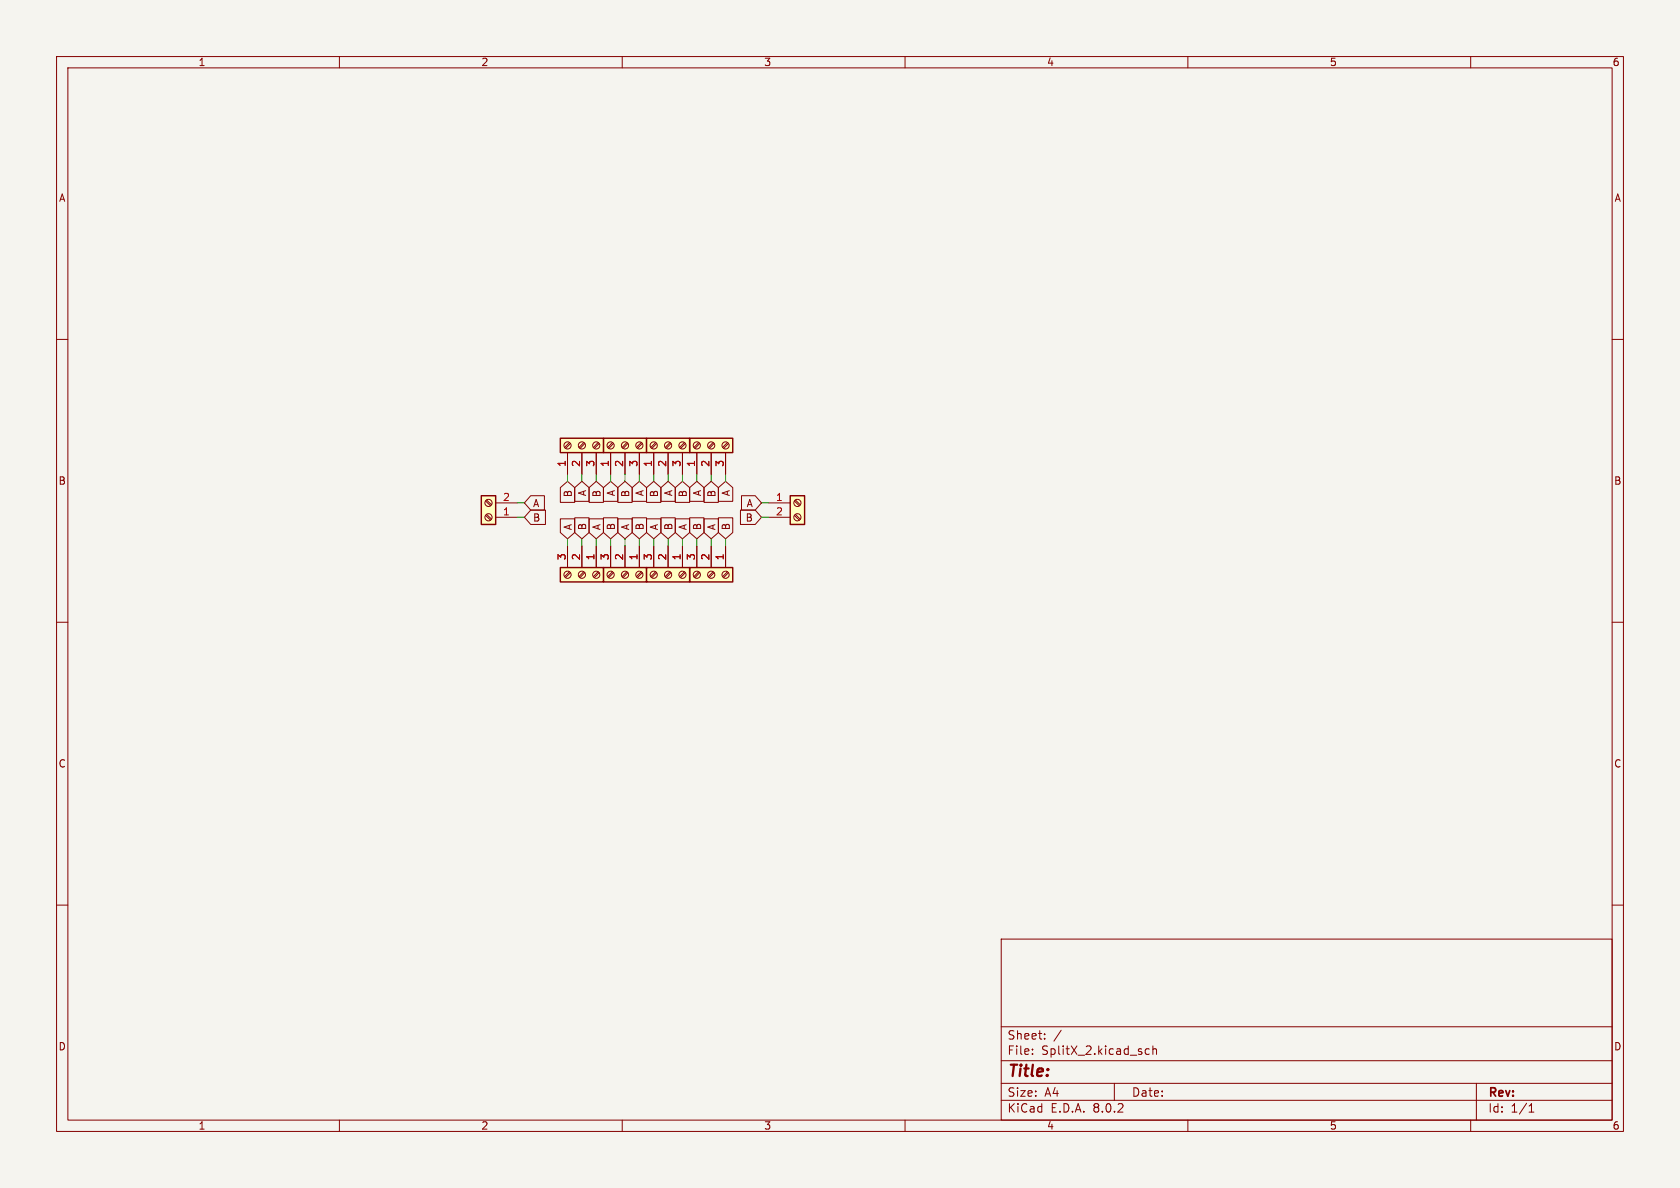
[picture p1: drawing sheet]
<svg xmlns="http://www.w3.org/2000/svg" width="297mm" height="210mm" viewBox="0 0 297 210" stroke-linecap="round" stroke-linejoin="round" font-family="sans-serif">
<path d="M0 0h297v210h-297z" fill="#f5f4ef" stroke="#f5f4ef" stroke-width=".18"/>
<g fill="none" stroke="#840000" stroke-width=".18">
<path d="M10 10h277v190h-277zM12 12h273v186h-273zM60 10v2M110 10v2M160 10v2M210 10v2M260 10v2M10 60h2M285 60h2M10 110h2M285 110h2M10 160h2"/>
<path d="M285 160h2M177 166h108v32h-108zM60 198v2M110 198v2M160 198v2M177 194.5h108M177 191.5h108M177 187.5h108M177 181.5h108M182.5 186.3v.1M182.5 185.5v.1M184.7 183.6v.1"/>
<path d="M184.7 182.8v.1M187.6 182.1l-1.3 2M197 191.5v3M203.2 185.5l-.5-.1-.2 .3v.4l.1 .2h.6M203.8 185.5l.2-.1 .4 .1 .1 .9M203.8 184.9v1.5M210 198v2M260 198v2M261 191.5v6.5M270.3 196.6h.9M270.3 195.5l.4-.4v1.5"/>
</g>
<path d="M106.7 77.5h7.6v2.5h-7.6z" fill="#ffffc2"/>
<path d="M106.7 77.5h7.6v2.5h-7.6z" fill="none" stroke="#840000" stroke-width=".25"/>
<g fill="none" stroke="#840000" stroke-width=".18">
<path d="M108.3 78.2l-.9 .9M108.5 78.4l-.9 .9M110.8 78.2l-.8 .9M111 78.4l-.8 .9M113.4 78.2l-.9 .9M113.5 78.4l-.8 .9M107.9 80v3.8M110.5 80v3.8M113 80v3.8"/>
<circle cx="107.9" cy="78.7" r=".63"/>
<circle cx="110.5" cy="78.7" r=".63"/>
<circle cx="113" cy="78.7" r=".63"/>
</g>
<path d="M139.7 87.6h2.5v5.1h-2.5z" fill="#ffffc2"/>
<path d="M139.7 87.6h2.5v5.1h-2.5z" fill="none" stroke="#840000" stroke-width=".25"/>
<g fill="none" stroke="#840000" stroke-width=".18">
<path d="M135.9 88.9h3.8M135.9 91.4h3.8M140.4 91.1l.9 .8M140.4 88.6l.9 .8M140.6 90.9l.9 .9M140.6 88.4l.9 .8"/>
<circle cx="141" cy="88.9" r=".63"/>
<circle cx="141" cy="91.4" r=".63"/>
</g>
<path d="M106.7 100.3h7.6v2.6h-7.6z" fill="#ffffc2"/>
<path d="M106.7 100.3h7.6v2.6h-7.6z" fill="none" stroke="#840000" stroke-width=".25"/>
<g fill="none" stroke="#840000" stroke-width=".18">
<path d="M107.9 96.5v3.8M110.5 96.5v3.8M113 96.5v3.8M108.3 101.1l-.9 .8M108.5 101.2l-.9 .9M110.8 101.1l-.8 .8M111 101.2l-.8 .9M113.4 101.1l-.9 .8M113.5 101.2l-.8 .9"/>
<circle cx="107.9" cy="101.6" r=".63"/>
<circle cx="110.5" cy="101.6" r=".63"/>
<circle cx="113" cy="101.6" r=".63"/>
</g>
<path d="M121.9 77.5h7.6v2.5h-7.6z" fill="#ffffc2"/>
<path d="M121.9 77.5h7.6v2.5h-7.6z" fill="none" stroke="#840000" stroke-width=".25"/>
<g fill="none" stroke="#840000" stroke-width=".18">
<path d="M123.5 78.2l-.8 .9M123.7 78.4l-.8 .9M126.1 78.2l-.9 .9M126.2 78.4l-.8 .9M128.6 78.2l-.8 .9M128.8 78.4l-.9 .9M123.2 80v3.8M125.7 80v3.8M128.3 80v3.8"/>
<circle cx="123.2" cy="78.7" r=".63"/>
<circle cx="125.7" cy="78.7" r=".63"/>
<circle cx="128.3" cy="78.7" r=".63"/>
</g>
<path d="M114.3 77.5h7.6v2.5h-7.6z" fill="#ffffc2"/>
<path d="M114.3 77.5h7.6v2.5h-7.6z" fill="none" stroke="#840000" stroke-width=".25"/>
<g fill="none" stroke="#840000" stroke-width=".18">
<path d="M115.9 78.2l-.8 .9M116.1 78.4l-.9 .9M118.4 78.2l-.8 .9M118.6 78.4l-.8 .9M121 78.2l-.9 .9M121.2 78.4l-.9 .9M115.6 80v3.8M118.1 80v3.8M120.6 80v3.8"/>
<circle cx="115.6" cy="78.7" r=".63"/>
<circle cx="118.1" cy="78.7" r=".63"/>
<circle cx="120.6" cy="78.7" r=".63"/>
</g>
<path d="M85.1 87.6h2.5v5.1h-2.5z" fill="#ffffc2"/>
<path d="M85.1 87.6h2.5v5.1h-2.5z" fill="none" stroke="#840000" stroke-width=".25"/>
<g fill="none" stroke="#840000" stroke-width=".18">
<path d="M85.9 88.6l.8 .8M85.9 91.1l.8 .8M86 88.4l.9 .8M86 90.9l.9 .9M87.6 91.4h3.8M87.6 88.9h3.8"/>
<circle cx="86.4" cy="88.9" r=".63"/>
<circle cx="86.4" cy="91.4" r=".63"/>
</g>
<path d="M99.1 100.3h7.6v2.6h-7.6z" fill="#ffffc2"/>
<path d="M99.1 100.3h7.6v2.6h-7.6z" fill="none" stroke="#840000" stroke-width=".25"/>
<g fill="none" stroke="#840000" stroke-width=".18">
<path d="M100.3 96.5v3.8M102.9 96.5v3.8M105.4 96.5v3.8M100.7 101.1l-.9 .8M100.8 101.2l-.8 .9M103.2 101.1l-.8 .8M103.4 101.2l-.9 .9M105.7 101.1l-.8 .8M105.9 101.2l-.8 .9"/>
<circle cx="100.3" cy="101.6" r=".63"/>
<circle cx="102.9" cy="101.6" r=".63"/>
<circle cx="105.4" cy="101.6" r=".63"/>
</g>
<path d="M99.1 77.5h7.6v2.5h-7.6z" fill="#ffffc2"/>
<path d="M99.1 77.5h7.6v2.5h-7.6z" fill="none" stroke="#840000" stroke-width=".25"/>
<g fill="none" stroke="#840000" stroke-width=".18">
<path d="M100.7 78.2l-.9 .9M100.8 78.4l-.8 .9M103.2 78.2l-.8 .9M103.4 78.4l-.9 .9M105.7 78.2l-.8 .9M105.9 78.4l-.8 .9M100.3 80v3.8M102.9 80v3.8M105.4 80v3.8"/>
<circle cx="100.3" cy="78.7" r=".63"/>
<circle cx="102.9" cy="78.7" r=".63"/>
<circle cx="105.4" cy="78.7" r=".63"/>
</g>
<path d="M121.9 100.3h7.6v2.6h-7.6z" fill="#ffffc2"/>
<path d="M121.9 100.3h7.6v2.6h-7.6z" fill="none" stroke="#840000" stroke-width=".25"/>
<g fill="none" stroke="#840000" stroke-width=".18">
<path d="M123.2 96.5v3.8M125.7 96.5v3.8M128.3 96.5v3.8M123.5 101.1l-.8 .8M123.7 101.2l-.8 .9M126.1 101.1l-.9 .8M126.2 101.2l-.8 .9M128.6 101.1l-.8 .8M128.8 101.2l-.9 .9"/>
<circle cx="123.2" cy="101.6" r=".63"/>
<circle cx="125.7" cy="101.6" r=".63"/>
<circle cx="128.3" cy="101.6" r=".63"/>
</g>
<path d="M114.3 100.3h7.6v2.6h-7.6z" fill="#ffffc2"/>
<path d="M114.3 100.3h7.6v2.6h-7.6z" fill="none" stroke="#840000" stroke-width=".25"/>
<g fill="none" stroke="#840000" stroke-width=".18">
<path d="M93.8 87.6h2.4v2.6h-2.4l-1.1-1.3zM93.8 90.2h2.6v2.5h-2.6l-1.1-1.3zM99.1 91.7h2.5v2.4l-1.3 1.2-1.2-1.2zM99.1 86.2l1.2-1.1 1.3 1.1v2.6h-2.5zM100.3 80v3.8M100.3 96.5v3.8M101.6 86.2l1.3-1.1 1.2 1.1v2.4h-2.5zM101.6 91.5h2.5v2.6l-1.2 1.2-1.3-1.2zM102.9 80v3.8M102.9 96.5v3.8M104.1 86.2l1.3-1.1 1.3 1.1v2.6h-2.6zM104.1 91.7h2.6v2.4l-1.3 1.2-1.3-1.2z"/>
<path d="M105.4 80v3.8M105.4 96.5v3.8M106.7 91.5h2.5v2.6l-1.3 1.2-1.2-1.2zM106.7 86.2l1.2-1.1 1.3 1.1v2.4h-2.5zM107.9 80v3.8M107.9 96.5v3.8M109.2 86.2l1.3-1.1 1.3 1.1v2.6h-2.6zM109.2 91.7h2.6v2.4l-1.3 1.2-1.3-1.2zM110.5 80v3.8M110.5 96.5v3.8M111.8 86.2l1.2-1.1 1.3 1.1v2.4h-2.5zM111.8 91.5h2.5v2.6l-1.3 1.2-1.2-1.2z"/>
<path d="M113 80v3.8M113 96.5v3.8M114.3 86.2l1.3-1.1 1.2 1.1v2.6h-2.5zM114.3 91.7h2.5v2.4l-1.2 1.2-1.3-1.2zM115.6 80v3.8M115.6 96.5v3.8M116.8 86.2l1.3-1.1 1.3 1.1v2.4h-2.6zM116.8 91.5h2.6v2.6l-1.3 1.2-1.3-1.2zM118.1 80v3.8M118.1 96.5v3.8M119.4 86.2l1.2-1.1 1.3 1.1v2.6h-2.5zM119.4 91.7h2.5v2.4l-1.3 1.2-1.2-1.2z"/>
<path d="M120.6 80v3.8M120.6 96.5v3.8M121.9 86.2l1.3-1.1 1.3 1.1v2.4h-2.6zM121.9 91.5h2.6v2.6l-1.3 1.2-1.3-1.2zM123.2 80v3.8M123.2 96.5v3.8M124.5 86.2l1.2-1.1 1.3 1.1v2.6h-2.5zM124.5 91.7h2.5v2.4l-1.3 1.2-1.2-1.2zM125.7 80v3.8M125.7 96.5v3.8M127 86.2l1.3-1.1 1.2 1.1v2.4h-2.5zM127 91.5h2.5v2.6l-1.2 1.2-1.3-1.2z"/>
<path d="M128.3 80v3.8M128.3 96.5v3.8M130.9 90.2h2.6l1.1 1.2-1.1 1.3h-2.6zM131.1 87.6h2.4l1.1 1.3-1.1 1.3h-2.4zM115.9 101.1l-.8 .8M116.1 101.2l-.9 .9M118.4 101.1l-.8 .8M118.6 101.2l-.8 .9M121 101.1l-.9 .8M121.2 101.2l-.9 .9"/>
<circle cx="115.6" cy="101.6" r=".63"/>
<circle cx="118.1" cy="101.6" r=".63"/>
<circle cx="120.6" cy="101.6" r=".63"/>
</g>
<g fill="none" stroke="#009600" stroke-width=".18">
<path d="M91.4 88.9h1.3M91.4 91.4h1.3M100.3 83.8v1.3M100.3 95.3v1.2M102.9 83.8v1.3M102.9 95.3v1.2M105.4 83.8v1.3M105.4 95.3v1.2M107.9 83.8v1.3M107.9 95.3v1.2M110.5 83.8v1.3M110.5 95.3v1.2"/>
<path d="M113 83.8v1.3M113 95.3v1.2M115.6 83.8v1.3M115.6 95.3v1.2M118.1 83.8v1.3M118.1 95.3v1.2M120.6 83.8v1.3M120.6 95.3v1.2M123.2 83.8v1.3M123.2 95.3v1.2M125.7 83.8v1.3M125.7 95.3v1.2"/>
<path d="M128.3 83.8v1.3M128.3 95.3v1.2M134.6 88.9h1.3M134.6 91.4h1.3"/>
</g>
<text font-size="2.8" fill="#840000" x="178" y="190.9">Title:</text>
<g font-size="2.1" fill="#840000">
<text x="178" y="184">Sheet:</text>
<text x="178" y="186.7">File:</text>
<text x="184.1" y="186.7">SplitX_2.kicad_sch</text>
<text x="178" y="196.9">KiCad</text>
<text x="178" y="194.1">Size:</text>
<text x="184.7" y="194.1">A4</text>
<text x="185.7" y="196.9">E.D.A.</text>
<text x="193.3" y="196.9">8.0.2</text>
<text x="200" y="194.1">Date:</text>
<text x="263" y="194.3">Rev:</text>
<text x="263" y="196.9">Id:</text>
<text x="267.1" y="196.9">1/1</text>
</g>
<g font-size="1.8" fill="#840000">
<text x="35" y="11.9">1</text>
<text x="85" y="11.9">2</text>
<text x="135" y="11.9">3</text>
<text x="185" y="11.9">4</text>
<text x="235" y="11.9">5</text>
<text x="285" y="11.9">6</text>
<text x="10.3" y="35.9">A</text>
<text x="285.3" y="35.9">A</text>
<text x="10.3" y="85.9">B</text>
<text x="94.1" y="89.9">A</text>
<text x="101.3" y="88" transform="rotate(-90 101.3 88)">B</text>
<text x="103.8" y="87.8" transform="rotate(-90 103.8 87.8)">A</text>
<text x="106.4" y="88" transform="rotate(-90 106.4 88)">B</text>
<text x="108.9" y="87.8" transform="rotate(-90 108.9 87.8)">A</text>
<text x="111.4" y="88" transform="rotate(-90 111.4 88)">B</text>
<text x="114" y="87.8" transform="rotate(-90 114 87.8)">A</text>
<text x="116.5" y="88" transform="rotate(-90 116.5 88)">B</text>
<text x="119.1" y="87.8" transform="rotate(-90 119.1 87.8)">A</text>
<text x="121.6" y="88" transform="rotate(-90 121.6 88)">B</text>
<text x="124.1" y="87.8" transform="rotate(-90 124.1 87.8)">A</text>
<text x="126.7" y="88" transform="rotate(-90 126.7 88)">B</text>
<text x="129.2" y="87.8" transform="rotate(-90 129.2 87.8)">A</text>
<text x="131.9" y="89.9">A</text>
<text x="285.3" y="85.9">B</text>
<text x="94.1" y="92.4">B</text>
<text x="101.3" y="93.8" transform="rotate(-90 101.3 93.8)">A</text>
<text x="103.8" y="93.8" transform="rotate(-90 103.8 93.8)">B</text>
<text x="106.4" y="93.8" transform="rotate(-90 106.4 93.8)">A</text>
<text x="108.9" y="93.8" transform="rotate(-90 108.9 93.8)">B</text>
<text x="111.4" y="93.8" transform="rotate(-90 111.4 93.8)">A</text>
<text x="114" y="93.8" transform="rotate(-90 114 93.8)">B</text>
<text x="116.5" y="93.8" transform="rotate(-90 116.5 93.8)">A</text>
<text x="119.1" y="93.8" transform="rotate(-90 119.1 93.8)">B</text>
<text x="121.6" y="93.8" transform="rotate(-90 121.6 93.8)">A</text>
<text x="124.1" y="93.8" transform="rotate(-90 124.1 93.8)">B</text>
<text x="126.7" y="93.8" transform="rotate(-90 126.7 93.8)">A</text>
<text x="129.2" y="93.8" transform="rotate(-90 129.2 93.8)">B</text>
<text x="131.7" y="92.4">B</text>
<text x="10.3" y="135.9">C</text>
<text x="285.3" y="135.9">C</text>
<text x="10.3" y="185.9">D</text>
<text x="285.3" y="185.9">D</text>
<text x="35" y="199.9">1</text>
<text x="85" y="199.9">2</text>
<text x="135" y="199.9">3</text>
<text x="185" y="199.9">4</text>
<text x="235" y="199.9">5</text>
<text x="285" y="199.9">6</text>
</g>
<g font-size="1.8" fill="#a90000">
<text x="100.1" y="82.6" transform="rotate(-90 100.1 82.6)">1</text>
<text x="102.6" y="82.6" transform="rotate(-90 102.6 82.6)">2</text>
<text x="105.2" y="82.6" transform="rotate(-90 105.2 82.6)">3</text>
<text x="107.7" y="82.6" transform="rotate(-90 107.7 82.6)">1</text>
<text x="110.2" y="82.6" transform="rotate(-90 110.2 82.6)">2</text>
<text x="112.8" y="82.6" transform="rotate(-90 112.8 82.6)">3</text>
<text x="115.3" y="82.6" transform="rotate(-90 115.3 82.6)">1</text>
<text x="117.9" y="82.6" transform="rotate(-90 117.9 82.6)">2</text>
<text x="120.4" y="82.6" transform="rotate(-90 120.4 82.6)">3</text>
<text x="122.9" y="82.6" transform="rotate(-90 122.9 82.6)">1</text>
<text x="125.5" y="82.6" transform="rotate(-90 125.5 82.6)">2</text>
<text x="128" y="82.6" transform="rotate(-90 128 82.6)">3</text>
<text x="88.8" y="88.6">2</text>
<text x="137.1" y="88.6">1</text>
<text x="88.8" y="91.2">1</text>
<text x="137.1" y="91.2">2</text>
<text x="100.1" y="99.1" transform="rotate(-90 100.1 99.1)">3</text>
<text x="102.6" y="99.1" transform="rotate(-90 102.6 99.1)">2</text>
<text x="105.2" y="99.1" transform="rotate(-90 105.2 99.1)">1</text>
<text x="107.7" y="99.1" transform="rotate(-90 107.7 99.1)">3</text>
<text x="110.2" y="99.1" transform="rotate(-90 110.2 99.1)">2</text>
<text x="112.8" y="99.1" transform="rotate(-90 112.8 99.1)">1</text>
<text x="115.3" y="99.1" transform="rotate(-90 115.3 99.1)">3</text>
<text x="117.9" y="99.1" transform="rotate(-90 117.9 99.1)">2</text>
<text x="120.4" y="99.1" transform="rotate(-90 120.4 99.1)">1</text>
<text x="122.9" y="99.1" transform="rotate(-90 122.9 99.1)">3</text>
<text x="125.5" y="99.1" transform="rotate(-90 125.5 99.1)">2</text>
<text x="128" y="99.1" transform="rotate(-90 128 99.1)">1</text>
</g>
</svg>
